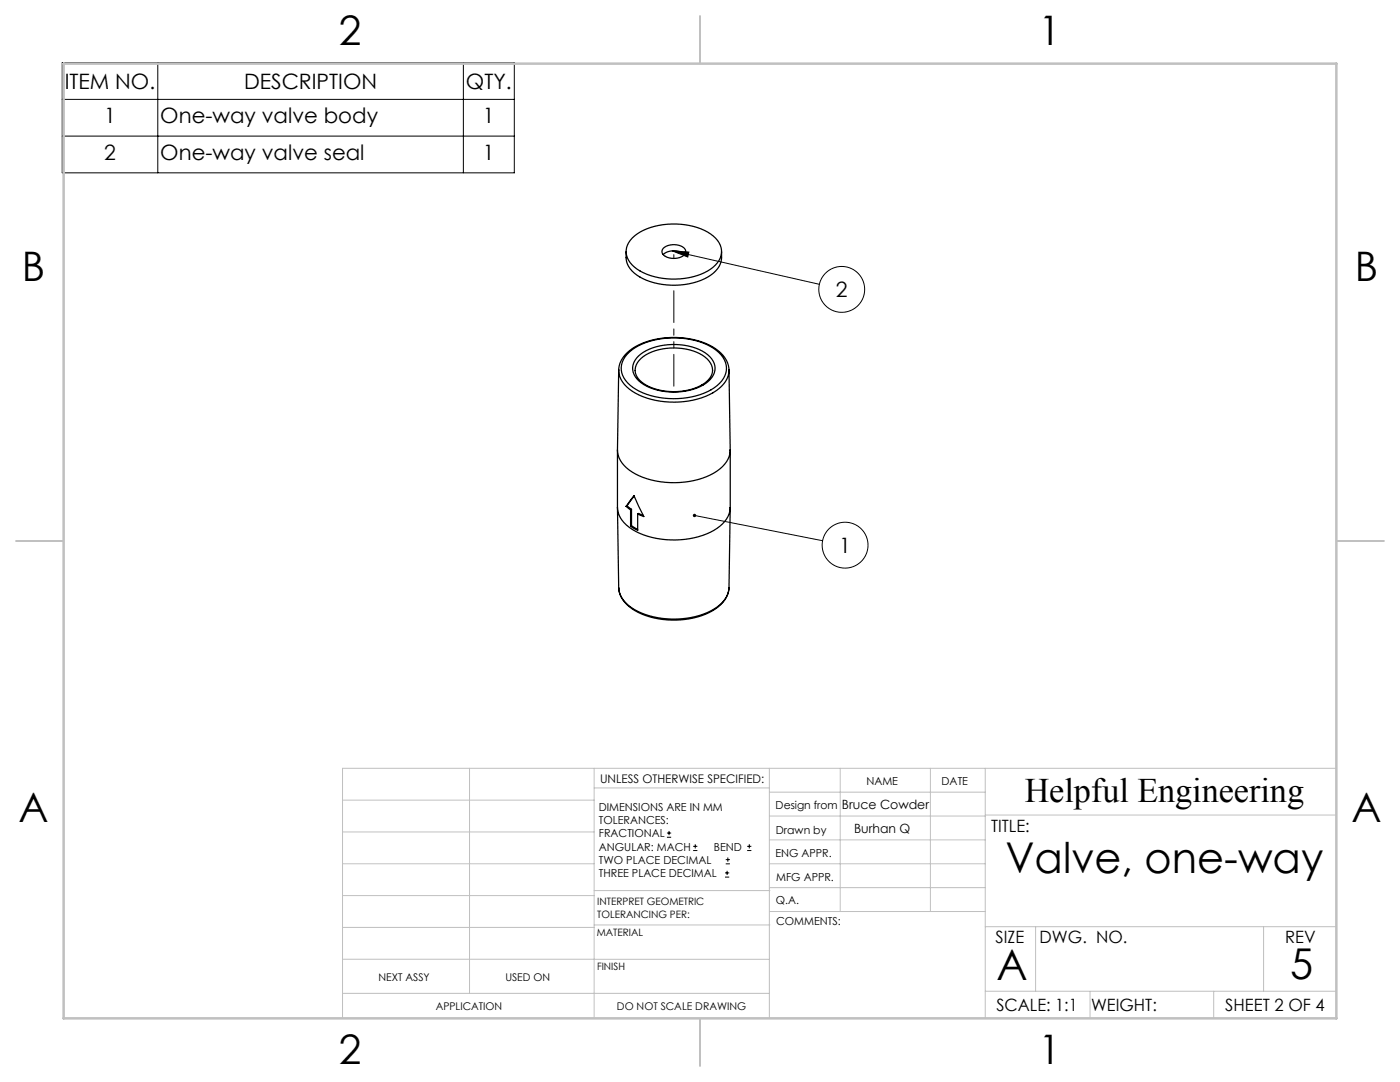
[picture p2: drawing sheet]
<svg xmlns="http://www.w3.org/2000/svg" width="279mm" height="216mm" viewBox="0 0 279 216" stroke-linecap="round" stroke-linejoin="round" font-family="sans-serif">
<g fill="none" stroke="#000" stroke-width=".2">
<path d="M12.4 12.5h90.2v22h-90.2zM12.4 19.8h90.2M31.5 12.5v22M92.5 12.5v22M12.4 27.2h90.2M134.1 50.1l3.4 .2-.2 1zM134.1 50.1l29.4 6.6M138.6 102.9l25.6 5M133.1 167.1h.8M133.1 166.2h.8M133.5 165.8v.8M138.3 169.7h.9"/>
<path d="M138.3 168.9h.9M138.8 168.5v.8M144.7 175h.8M144.7 174.2h.8M144.8 172.4h.9M144.8 171.5h.9M145.1 173.8v.8M145.3 171.1v.8M149.1 169.7h.9M149.1 168.9h.9M149.5 168.5v.8"/>
<circle cx="168" cy="57.7" r="4.6"/>
<circle cx="168.7" cy="108.8" r="4.6"/>
</g>
<g fill="none" stroke="#c0c0c0" stroke-width=".2">
<path d="M68.4 159.7h50.2M93.7 153.3v44.9M118.6 153.3v49.9M118.6 157.2h34.9M153.5 153.3v49.9M153.5 158.1h43.1M167.7 153.3v28.6M185.7 153.3v28.6M196.6 153.3v49.9M266.7 153.3h-198.3v49.9M68.4 178.7h50.2M68.4 172.4h50.2"/>
<path d="M68.4 166h50.2M118.6 177.7h35.1M153.5 167.6h43.1M153.5 162.8h43.1M153.5 172.4h43.1M153.5 177.1h43.1M196.6 162.6h70.1M68.4 198.2h85.1M68.4 185.1h50.2M68.4 191.4h50.2M118.6 191.4h34.9M118.6 184.6h35.1"/>
<path d="M153.7 181.9h42.9M196.6 197.8h70.1M196.6 184.9h70.1M206.7 184.9v12.9M217.5 197.8v5.4M242.2 197.8v5.4M252.2 184.9v12.9"/>
</g>
<path d="M139.7 3.2v9.5M3.2 107.9h9.5M266.7 107.9h9.5M139.7 203.2v9.5" fill="none" stroke="#c0c0c0" stroke-width=".25"/>
<path d="M12.7 12.7h254v190.5h-254z" fill="none" stroke="#c0c0c0" stroke-width=".5"/>
<path d="M134.1 50.1l3.4 .2-.2 1zM138.3 102.6v.2l.3 .1-.3-.1a.34 .34 0 0 0 .4 .4 .34 .34 0 0 0 .2-.5 .34 .34 0 0 0-.6-.1z" fill="#000"/>
<g fill="none" stroke="#000" stroke-width=".25">
<path d="M125 50.2a4.8 4.8 0 0 0 2.7 5.1 14.7 14.7 0 0 0 14.1-.4 4.6 4.6 0 0 0 2.2-4.7M126.2 47.5a13 13 0 0 1 10.5-2.7 9.5 9.5 0 0 1 6.8 3.6 3.7 3.7 0 0 1-1.2 4.9 14.3 14.3 0 0 1-13.2 1.4 5.7 5.7 0 0 1-4.1-4.3 3.8 3.8 0 0 1 1.2-2.9zM132.3 50.8a3.4 3.4 0 0 1 4.3 0M132.4 49.5a3.2 3.2 0 0 1 4.4 .4 1.45 1.45 0 0 1-1.6 1.6 2.55 2.55 0 0 1-3.1-1.2zM123.5 73.8a5.5 5.5 0 0 1 3.3-4.6 16.7 16.7 0 0 1 16 .4 5.3 5.3 0 0 1 2.7 4.2M123.5 73.8a5.5 5.5 0 0 0 3.4 4.7 17 17 0 0 0 16-.5 5.1 5.1 0 0 0 2.6-4.2M123.5 73.8l-.3 16M125.6 70.2a14.9 14.9 0 0 1 12.2-2.5 9.5 9.5 0 0 1 6.8 4.1 4.1 4.1 0 0 1-1.5 5.2 15.8 15.8 0 0 1-14 1.7 7.1 7.1 0 0 1-5-4.3 4.1 4.1 0 0 1 1.5-4.2zM126.8 73.9a3.9 3.9 0 0 0 2.7 3.2 11.9 11.9 0 0 0 11.5-.9 2.9 2.9 0 0 0-.3-4.9 11.6 11.6 0 0 0-12.3-.1l-.9 .7a3 3 0 0 0-.7 2M127.4 71.1a11.9 11.9 0 0 1 10.7-1.9 5.8 5.8 0 0 1 4.6 3.8 3.8 3.8 0 0 1-2.4 3.8 12.6 12.6 0 0 1-12.3-.4 3.2 3.2 0 0 1-.6-5.3zM145.5 73.8l.2 16M123.2 89.8a5.8 5.8 0 0 0 3.7 4.8 17.4 17.4 0 0 0 16.2-.6 5.3 5.3 0 0 0 2.6-4.2"/>
<path d="M123.2 89.8v11.5M126.6 99l-1.5 1.9M145.7 89.8v11.5M123.2 101.3a5.8 5.8 0 0 0 3.7 4.7 17.4 17.4 0 0 0 16.2-.6 5.3 5.3 0 0 0 2.6-4.1M123.2 101.3l.3 16.1M125 101l1.5-2.1 2 4.2-1.2-.5M125 101l.8 .7M125.1 100.9l.9 .7M125.1 100.9l-.1 .1M125.8 101.7v3.3M126 104.9l1.3 .7M126 101.6v3.3"/>
<path d="M126 101.6l-.2 .1M126 104.9l-.2 .1M127.3 102.6v3.2l-1.5-.8M127.3 102.6l.1-.1 1 .4M145.5 117.2a5.7 5.7 0 0 1-3.4 4.7 16.7 16.7 0 0 1-15.9-.4 5.5 5.5 0 0 1-2.7-4.1M145.5 117.2a5.7 5.7 0 0 1-3.6 4.7 17 17 0 0 1-16-.7 5.1 5.1 0 0 1-2.4-3.8M145.7 101.3l-.2 15.9"/>
</g>
<path d="M134.5 78.1v-21.2" fill="none" stroke="#000" stroke-width=".2" stroke-dasharray="6.3 1.3 1.3 1.3 1.3 1.3" stroke-dashoffset="-1.1"/>
<path d="M134.5 51.6v-.8" fill="none" stroke="#000" stroke-width=".2" stroke-dasharray="6.3 1.3 1.3 1.3 1.3 1.3"/>
<g font-size="8.5">
<text x="200.7" y="174.2">Valve, one-way</text>
<text x="198.9" y="195.5">A</text>
<text x="257.5" y="195.4">5</text>
</g>
<g font-size="8.1">
<text x="67.6" y="8.9">2</text>
<text x="207.3" y="8.9">1</text>
<text x="4.4" y="56.2">B</text>
<text x="270.4" y="56.2">B</text>
<text x="3.7" y="164.1">A</text>
<text x="269.7" y="164.1">A</text>
<text x="67.6" y="212.4">2</text>
<text x="207.3" y="212.4">1</text>
</g>
<text font-size="6.9" x="204.5" y="160.1">Helpful Engineering</text>
<g font-size="4.2">
<text x="12.9" y="17.7">ITEM NO.</text>
<text x="48.7" y="17.7">DESCRIPTION</text>
<text x="93" y="17.7">QTY.</text>
<text x="20.8" y="24.6">1</text>
<text x="32" y="24.6">One-way valve body</text>
<text x="96.4" y="24.6">1</text>
<text x="20.8" y="32">2</text>
<text x="32" y="32">One-way valve seal</text>
<text x="96.4" y="32">1</text>
<text x="166.8" y="59.3">2</text>
<text x="167.5" y="110.3">1</text>
</g>
<g font-size="3.4">
<text x="197.8" y="166">TITLE:</text>
<text x="198.7" y="188.1">SIZE</text>
<text x="207.5" y="188.1">DWG. NO.</text>
<text x="256.5" y="188.2">REV</text>
<text x="198.8" y="201.7">SCALE: 1:1</text>
<text x="217.7" y="201.8">WEIGHT:</text>
<text x="244.5" y="201.7">SHEET 2 OF 4</text>
</g>
<g font-size="2.5">
<text x="168" y="161.4">Bruce Cowder</text>
<text x="170.5" y="166.2">Burhan Q</text>
</g>
<text font-size="2.4" x="119.8" y="156.2">UNLESS OTHERWISE SPECIFIED:</text>
<g font-size="2.2">
<text x="119.5" y="161.8">DIMENSIONS ARE IN MM</text>
<text x="154.8" y="161.4">Design from</text>
<text x="172.9" y="156.6">NAME</text>
<text x="187.9" y="156.7">DATE</text>
<text x="119.5" y="164.4">TOLERANCES:</text>
<text x="119.5" y="167.1">FRACTIONAL</text>
<text x="154.9" y="166.3">Drawn by</text>
<text x="119.5" y="169.7">ANGULAR: MACH</text>
<text x="119.5" y="172.4">TWO PLACE DECIMAL</text>
<text x="142.5" y="169.7">BEND</text>
<text x="154.8" y="171">ENG APPR.</text>
<text x="119.5" y="175">THREE PLACE DECIMAL</text>
<text x="154.9" y="175.7">MFG APPR.</text>
<text x="154.9" y="180.4">Q.A.</text>
<text x="154.9" y="184.6">COMMENTS:</text>
</g>
<g font-size="2.1">
<text x="75.5" y="195.7">NEXT ASSY</text>
<text x="100.9" y="195.7">USED ON</text>
<text x="86.9" y="201.5">APPLICATION</text>
<text x="123.1" y="201.6">DO NOT SCALE DRAWING</text>
</g>
<g font-size="2">
<text x="119.2" y="180.6">INTERPRET GEOMETRIC</text>
<text x="119.2" y="183.1">TOLERANCING PER:</text>
<text x="119.1" y="186.7">MATERIAL</text>
<text x="119.1" y="193.5">FINISH</text>
</g>
</svg>
